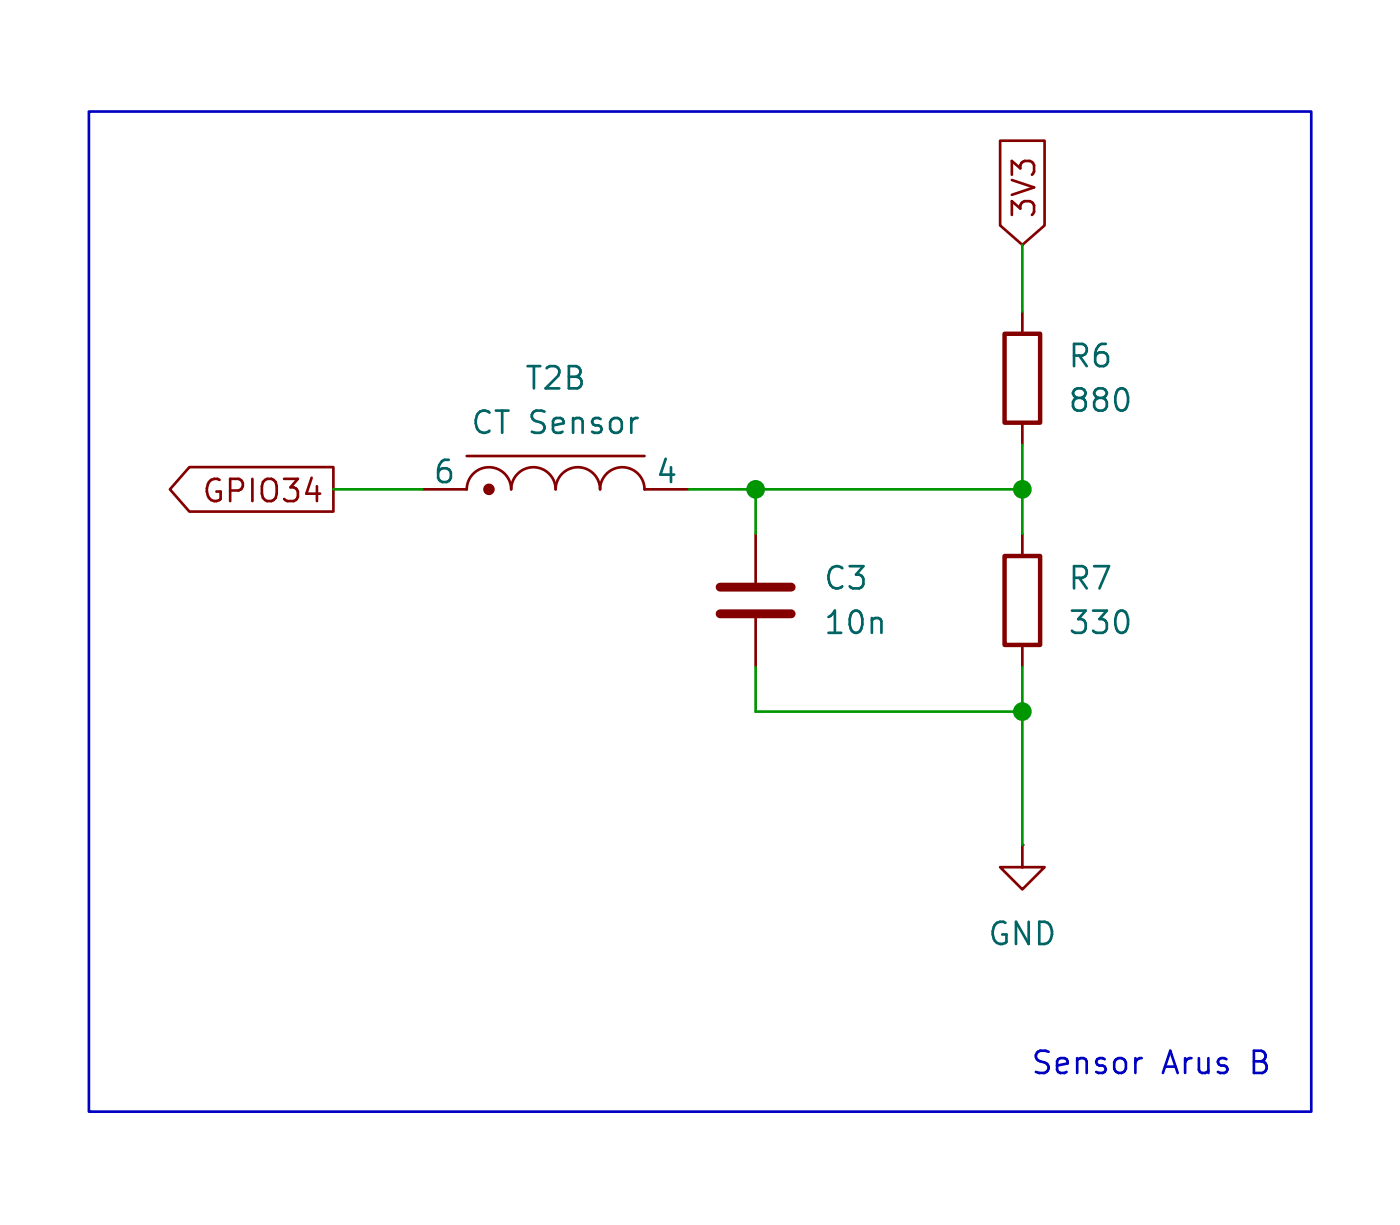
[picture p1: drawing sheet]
<svg xmlns="http://www.w3.org/2000/svg" width="80mm" height="70mm" viewBox="0 0 80 70" stroke-linecap="round" stroke-linejoin="round" font-family="sans-serif">
<path d="M57.4 19.1h2v5.1h-2zM57.4 31.8h2v5.1h-2z" fill="none" stroke="#840000" stroke-width=".25"/>
<path d="M57.1 8h2.6v4.9l-1.3 1.1-1.3-1.1zM58.4 17.8v1.3M10.8 26.7h8.2v2.5h-8.2l-1.1-1.2zM24.1 28h2.6a1.27 1.27 0 0 1 1.2-1.3 1.27 1.27 0 0 1 1.3 1.3 1.27 1.27 0 0 1 1.3-1.3 1.27 1.27 0 0 1 1.2 1.3 1.27 1.27 0 0 1 1.3-1.3 1.27 1.27 0 0 1 1.3 1.3 1.27 1.27 0 0 1 1.3-1.3 1.27 1.27 0 0 1 1.2 1.3h2.6M26.7 26.1h10.1M43.2 30.5v2.8M43.2 35.3v2.8M58.4 24.2v1.2M58.4 30.5v1.3M58.4 36.9v1.2M58.4 48.3v1.3h1.3l-1.3 1.2-1.3-1.2h1.3M58.4 48.3h.1" fill="none" stroke="#840000" stroke-width=".15"/>
<circle cx="27.9" cy="28" r=".25" fill="#840000" stroke="#840000" stroke-width=".15"/>
<path d="M41.1 33.6h4.1M41.1 35.1h4.1" fill="none" stroke="#840000" stroke-width=".51"/>
<path d="M58.4 14v3.8M19 28h5.1M39.4 28h19M43.2 28v2.5M43.2 38.1v2.6h15.2M58.4 25.4v5.1M58.4 38.1v10.2" fill="none" stroke="#009600" stroke-width=".15"/>
<path d="M5.1 6.4h69.8v57.1h-69.8zM65.2 60.5h-.2" fill="none" stroke="#0000c2" stroke-width=".15"/>
<g fill="#009600" stroke="#009600" stroke-width=".15">
<circle cx="58.4" cy="40.7" r=".46"/>
<circle cx="58.4" cy="28" r=".46"/>
<circle cx="43.2" cy="28" r=".46"/>
</g>
<g font-size="1.8" fill="#840000">
<text x="59.4" y="12.6" transform="rotate(-90 59.4 12.6)">3V3</text>
<text x="11.5" y="28.9">GPIO34</text>
</g>
<g font-size="1.8" fill="#006464">
<text x="29.9" y="22.5">T2B</text>
<text x="61" y="21.2">R6</text>
<text x="61" y="23.7">880</text>
<text x="24.7" y="27.7">6</text>
<text x="26.8" y="25">CT Sensor</text>
<text x="37.4" y="27.7">4</text>
<text x="47" y="33.9">C3</text>
<text x="61" y="33.9">R7</text>
<text x="47" y="36.4">10n</text>
<text x="61" y="36.4">330</text>
<text x="56.4" y="54.2">GND</text>
</g>
<g font-size="1.8" fill="#0000c2">
<text x="58.9" y="61.6">Sensor</text>
<text x="66.4" y="61.6">Arus</text>
<text x="71.7" y="61.6">B</text>
</g>
</svg>
